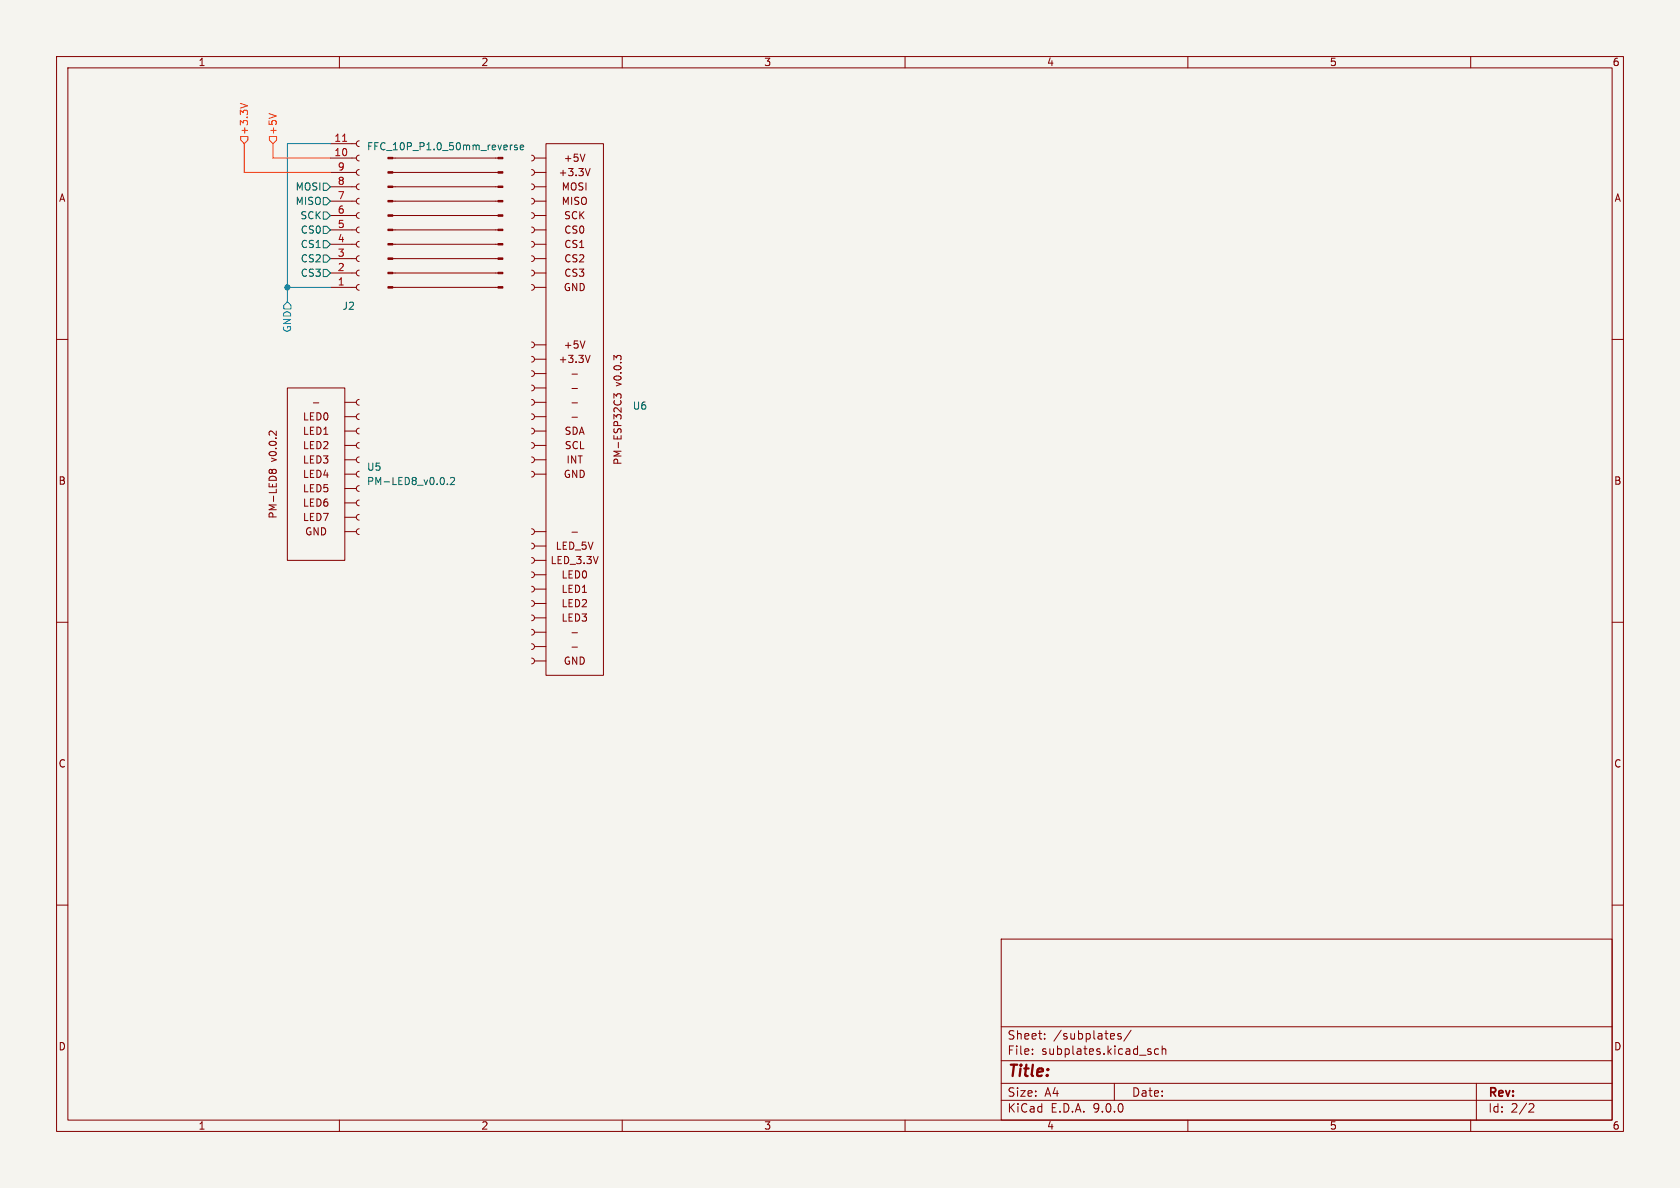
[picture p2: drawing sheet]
<svg xmlns="http://www.w3.org/2000/svg" width="297mm" height="210mm" viewBox="0 0 297 210" stroke-linecap="round" stroke-linejoin="round" font-family="sans-serif">
<path d="M0 0h297v210h-297z" fill="#f5f4ef" stroke="#f5f4ef" stroke-width=".18"/>
<g fill="none" stroke="#840000" stroke-width=".18">
<path d="M10 10h277v190h-277zM12 12h273v186h-273zM60 10v2M110 10v2M160 10v2M210 10v2M260 10v2M58.4 27.9h4.6M58.4 30.5h4.6M58.4 33h4.6M58.4 35.6h4.6M58.4 38.1h4.6"/>
<path d="M58.4 25.4h4.6M63.5 37.6l-.4 .1-.1 .4 .1 .4 .4 .1M63.5 35.1l-.4 .1-.1 .4 .1 .3 .4 .2M63.5 32.5l-.4 .2-.1 .3 .1 .4 .4 .1M63.5 30l-.4 .1-.1 .4 .1 .3 .4 .2M63.5 27.4l-.4 .2-.1 .3 .1 .4 .4 .1M63.5 24.9l-.4 .1-.1 .4 .1 .4 .4 .1M69.4 27.9h18.6M69.4 30.5h18.6M69.4 33h18.6M69.4 35.6h18.6M69.4 38.1h18.6"/>
<path d="M94 27.4l.3 .2 .2 .3-.2 .4-.3 .1M94 30l.3 .1 .2 .4-.2 .3-.3 .2M94 32.5l.3 .2 .2 .3-.2 .4-.3 .1M94 35.1l.3 .1 .2 .4-.2 .3-.3 .2M94 37.6l.3 .1 .2 .4-.2 .4-.3 .1M94.5 27.9h2M94.5 30.5h2M94.5 33h2M94.5 35.6h2M94.5 38.1h2M96.5 25.4h10.2v94h-10.2zM103.4 27.2l-.4 1.3"/>
<path d="M104.3 29.8l-.4 1.3M58.4 40.6h4.6M58.4 43.2h4.6M58.4 45.7h4.6M58.4 48.3h4.6M58.4 50.8h4.6M63.5 50.3l-.4 .1-.1 .4 .1 .4 .4 .1M63.5 47.8l-.4 .1-.1 .4 .1 .3 .4 .2M63.5 45.2l-.4 .2-.1 .3 .1 .4 .4 .1M63.5 42.7l-.4 .1-.1 .4 .1 .3 .4 .2M63.5 40.1l-.4 .2-.1 .3 .1 .4 .4 .1M69.4 40.6h18.6"/>
<path d="M69.4 43.2h18.6M69.4 45.7h18.6M69.4 48.3h18.6M69.4 50.8h18.6M94 40.1l.3 .2 .2 .3-.2 .4-.3 .1M94 42.7l.3 .1 .2 .4-.2 .3-.3 .2M94 45.2l.3 .2 .2 .3-.2 .4-.3 .1M94 47.8l.3 .1 .2 .4-.2 .3-.3 .2M94 50.3l.3 .1 .2 .4-.2 .4-.3 .1M94.5 40.6h2M94.5 43.2h2M94.5 45.7h2"/>
<path d="M94.5 48.3h2M94.5 50.8h2M10 60h2M48.8 76.2v.8l-.7-.7-.3-.1-.2 .1M50.8 68.6h10.2v30.5h-10.2zM55.4 71.2h1M61 71.1h2M61 73.7h2M61 76.2h2M61 78.7h2M63.5 70.6l-.4 .2-.1 .3 .1 .4 .4 .1M63.5 73.2l-.4 .1-.1 .4 .1 .3 .4 .2"/>
<path d="M63.5 75.7l-.4 .1-.1 .4 .1 .4 .4 .1M63.5 78.2l-.4 .2-.1 .3 .1 .4 .4 .1M94 60.5l.3 .1 .2 .4-.2 .3-.3 .2M94 63l.3 .1 .2 .4-.2 .4-.3 .1M94 65.5l.3 .2 .2 .3-.2 .4-.3 .1M94 68.1l.3 .1 .2 .4-.2 .3-.3 .2M94 70.6l.3 .2 .2 .3-.2 .4-.3 .1M94 73.2l.3 .1 .2 .4-.2 .3-.3 .2M94 75.7l.3 .1 .2 .4-.2 .4-.3 .1M94 78.2l.3 .2 .2 .3-.2 .4-.3 .1M94.5 71.1h2M94.5 73.7h2"/>
<path d="M94.5 76.2h2M94.5 78.7h2M94.5 61h2M94.5 63.5h2M94.5 66h2M94.5 68.6h2M101.1 71.2h1M101.1 66.1h1M101.1 68.7h1M101.1 73.8h1M103.4 60.3l-.4 1.2M104.3 62.8l-.4 1.3"/>
<path d="M108.5 70.4v-.8l.5 .4 .1-.3h.6l.1 .1-.1 .6M109 63.3l-.5-.5v.8M109.1 63l.2-.2 .4 .2M285 60h2M48.1 83.5v.1M48.1 83.2l-.2-.2h-.2l-.1 .2v.4M48.1 83.2l.3-.2h.3l.1 .2v.4M48.1 83.2v.3M48.1 83.5l.1 .1M61 81.3h2M61 83.8h2M61 86.4h2"/>
<path d="M61 88.9h2M61 91.4h2M61 94h2M63.5 80.8l-.4 .1-.1 .4 .1 .3 .4 .2M63.5 83.3l-.4 .2-.1 .3 .1 .4 .4 .1M63.5 85.9l-.4 .1-.1 .4 .1 .3 .4 .2M63.5 88.4l-.4 .1-.1 .4 .1 .4 .4 .1M63.5 90.9l-.4 .2-.1 .3 .1 .4 .4 .1M63.5 93.5l-.4 .1-.1 .4 .1 .3 .4 .2M94 80.8l.3 .1 .2 .4-.2 .3-.3 .2M94 83.3l.3 .2 .2 .3-.2 .4-.3 .1M94 93.5l.3 .1 .2 .4-.2 .3-.3 .2"/>
<path d="M94 96l.3 .2 .2 .3-.2 .4-.3 .1M94 98.6l.3 .1 .2 .4-.2 .3-.3 .2M94.5 81.3h2M94.5 83.8h2M94.5 94h2M94.5 96.5h2M94.5 99.1h2M101.1 94.1h1M10 110h2M94 101.1l.3 .1 .2 .4-.2 .4-.3 .1M94 103.6l.3 .2 .2 .3-.2 .4-.3 .1M94 106.2l.3 .1 .2 .4-.2 .3-.3 .2"/>
<path d="M94 108.7l.3 .2 .2 .3-.2 .4-.3 .1M94 111.3l.3 .1 .2 .4-.2 .3-.3 .2M94 113.8l.3 .1 .2 .4-.2 .4-.3 .1M94 116.3l.3 .2 .2 .3-.2 .4-.3 .1M94.5 101.6h2M94.5 104.1h2M94.5 106.7h2M94.5 109.2h2M94.5 111.8h2M94.5 114.3h2M94.5 116.8h2M101.1 111.9h1"/>
<path d="M101.1 114.4h1M285 110h2M10 160h2M177 166h108v32h-108zM285 160h2M60 198v2M110 198v2M160 198v2M177 194.5h108M177 191.5h108M177 187.5h108M177 181.5h108"/>
<path d="M182.5 186.3v.1M182.5 185.5v.1M184.7 183.6v.1M184.7 182.8v.1M197 191.5v3M198.2 182.8l-.4-.1-.2 .2 .1 .2 .5 .2v.3h-.6M200 182.1l-1.3 2M203.5 186v.3M204.8 185.5l-.4-.1-.3 .3v.4l.1 .2h.6M205.5 185.5l.2-.1 .3 .1 .1 .9M205.5 184.9v1.5M210 198v2"/>
<path d="M260 198v2M261 191.5v6.5M270.5 195.1l.5 .1 .2 .3-1 1.1h1"/>
</g>
<g fill="#840000" stroke="#840000" stroke-width=".18">
<path d="M68.6 27.8h.8v.3h-.8z"/>
<path d="M68.6 30.4h.8v.2h-.8z"/>
<path d="M68.6 32.9h.8v.2h-.8z"/>
<path d="M68.6 35.4h.8v.3h-.8z"/>
<path d="M68.6 38h.8v.2h-.8z"/>
<path d="M68.6 40.5h.8v.3h-.8z"/>
<path d="M68.6 43.1h.8v.2h-.8z"/>
<path d="M68.6 45.6h.8v.2h-.8z"/>
<path d="M68.6 48.1h.8v.3h-.8z"/>
<path d="M68.6 50.7h.8v.2h-.8z"/>
<path d="M88 27.8h.9v.3h-.9z"/>
<path d="M88 30.4h.9v.2h-.9z"/>
<path d="M88 32.9h.9v.2h-.9z"/>
<path d="M88 35.4h.9v.3h-.9z"/>
<path d="M88 38h.9v.2h-.9z"/>
<path d="M88 40.5h.9v.3h-.9z"/>
<path d="M88 43.1h.9v.2h-.9z"/>
<path d="M88 45.6h.9v.2h-.9z"/>
<path d="M88 48.1h.9v.3h-.9z"/>
<path d="M88 50.7h.9v.2h-.9z"/>
</g>
<path d="M90.6 25.6l-.3 .2M91.4 25.7l-.3-.1-.2 .2 .1 .2 .4 .1v.3h-.5M92 26.1l.6-.2-.1-.2-.3-.1-.2 .2v.6h.5M79.1 85.5v.2M79.6 84.5l.5-.1 .3 .4-.8 .9h.8" fill="none" stroke="#006464" stroke-width=".18"/>
<path d="M60.6 25h.7" fill="none" stroke="#a90000" stroke-width=".18"/>
<path d="M58.4 25.4h-7.6v27.9M50.2 54l.6-.7 .6 .7v.6h-1.2zM50.8 50.8h7.6" fill="none" stroke="#0079ff" stroke-width=".18"/>
<path d="M57.1 34.9h.7l.6 .7-.6 .6h-.7zM57.1 32.4h.7l.6 .6-.6 .7h-.7zM57.1 37.5h.7l.6 .6-.6 .6h-.7zM57.1 47.6h.7l.6 .7-.6 .6h-.7zM57.1 45.1h.7l.6 .6-.6 .7h-.7zM57.1 42.5h.7l.6 .7-.6 .6h-.7zM57.1 40h.7l.6 .6-.6 .7h-.7z" fill="none" stroke="#03782e" stroke-width=".18"/>
<path d="M42.5 18.3l1.3 .4M42.5 24.1h1.3v.7l-.6 .6-.7-.6zM43.2 25.4v5.1h15.2M47.6 20.1l1.2 .4M47.6 24.1h1.3v.7l-.6 .6-.7-.6zM48.3 25.4v2.5h10.1" fill="none" stroke="#ff3602" stroke-width=".18"/>
<circle cx="50.8" cy="50.8" r=".46" fill="#0079ff" stroke="#0079ff" stroke-width=".18"/>
<text font-size="2.8" fill="#840000" x="178" y="190.9">Title:</text>
<g font-size="2.1" fill="#840000">
<text x="178" y="184">Sheet:</text>
<text x="186.2" y="184">/subplates/</text>
<text x="178" y="186.7">File:</text>
<text x="184.1" y="186.7">subplates.kicad_sch</text>
<text x="178" y="196.9">KiCad</text>
<text x="178" y="194.1">Size:</text>
<text x="184.7" y="194.1">A4</text>
<text x="185.7" y="196.9">E.D.A.</text>
<text x="193.3" y="196.9">9.0.0</text>
<text x="200" y="194.1">Date:</text>
<text x="263" y="194.3">Rev:</text>
<text x="263" y="196.9">Id:</text>
<text x="267.1" y="196.9">2/2</text>
</g>
<g font-size="1.8" fill="#840000">
<text x="35" y="11.9">1</text>
<text x="85" y="11.9">2</text>
<text x="135" y="11.9">3</text>
<text x="185" y="11.9">4</text>
<text x="235" y="11.9">5</text>
<text x="285" y="11.9">6</text>
<text x="99.6" y="28.8">+5V</text>
<text x="10.3" y="35.9">A</text>
<text x="98.7" y="31.3">+3.3V</text>
<text x="99.2" y="33.9">MOSI</text>
<text x="285.3" y="35.9">A</text>
<text x="99.2" y="36.4">MISO</text>
<text x="99.6" y="39">SCK</text>
<text x="99.7" y="41.5">CS0</text>
<text x="99.7" y="44">CS1</text>
<text x="99.7" y="46.6">CS2</text>
<text x="99.6" y="51.7">GND</text>
<text x="99.7" y="49.1">CS3</text>
<text x="98.7" y="64.4">+3.3V</text>
<text x="99.6" y="61.8">+5V</text>
<text x="110.1" y="68.3" transform="rotate(-90 110.1 68.3)">v0.0.3</text>
<text x="53.5" y="74.5">LED0</text>
<text x="53.5" y="77.1">LED1</text>
<text x="99.7" y="77.1">SDA</text>
<text x="49.1" y="81.7" transform="rotate(-90 49.1 81.7)">v0.0.2</text>
<text x="53.5" y="79.6">LED2</text>
<text x="53.5" y="82.1">LED3</text>
<text x="99.7" y="79.6">SCL</text>
<text x="100" y="82.1">INT</text>
<text x="110.1" y="82.3" transform="rotate(-90 110.1 82.3)">PM-ESP32C3</text>
<text x="10.3" y="85.9">B</text>
<text x="53.5" y="84.7">LED4</text>
<text x="53.5" y="87.2">LED5</text>
<text x="53.5" y="89.8">LED6</text>
<text x="99.6" y="84.7">GND</text>
<text x="285.3" y="85.9">B</text>
<text x="49.1" y="91.8" transform="rotate(-90 49.1 91.8)">PM-LED8</text>
<text x="53.5" y="92.3">LED7</text>
<text x="53.8" y="94.8">GND</text>
<text x="97.2" y="99.9">LED_3.3V</text>
<text x="98.1" y="97.4">LED_5V</text>
<text x="99.2" y="102.5">LED0</text>
<text x="99.2" y="105">LED1</text>
<text x="99.2" y="107.5">LED2</text>
<text x="99.2" y="110.1">LED3</text>
<text x="99.6" y="117.7">GND</text>
<text x="10.3" y="135.9">C</text>
<text x="285.3" y="135.9">C</text>
<text x="10.3" y="185.9">D</text>
<text x="285.3" y="185.9">D</text>
<text x="35" y="199.9">1</text>
<text x="85" y="199.9">2</text>
<text x="135" y="199.9">3</text>
<text x="185" y="199.9">4</text>
<text x="235" y="199.9">5</text>
<text x="285" y="199.9">6</text>
</g>
<g font-size="1.8" fill="#ff3602">
<text x="44" y="23.9" transform="rotate(-90 44 23.9)">+3.3V</text>
<text x="49.1" y="23.9" transform="rotate(-90 49.1 23.9)">+5V</text>
</g>
<g font-size="1.8" fill="#a90000">
<text x="59" y="27.7">10</text>
<text x="59" y="25.1">11</text>
<text x="59.6" y="35.3">7</text>
<text x="59.6" y="32.8">8</text>
<text x="59.6" y="30.2">9</text>
<text x="59.6" y="40.4">5</text>
<text x="59.6" y="37.8">6</text>
<text x="59.6" y="45.5">3</text>
<text x="59.6" y="42.9">4</text>
<text x="59.6" y="50.5">1</text>
<text x="59.6" y="48">2</text>
</g>
<g font-size="1.8" fill="#006464">
<text x="64.8" y="26.8">FFC_10P_P1.0_50mm_reverse</text>
<text x="60.5" y="55">J2</text>
<text x="111.8" y="72.6">U6</text>
<text x="64.8" y="83.4">U5</text>
<text x="64.8" y="86">PM-LED8_v0.0.2</text>
</g>
<g font-size="1.8" fill="#03782e">
<text x="52.2" y="33.9">MOSI</text>
<text x="52.2" y="36.4">MISO</text>
<text x="53" y="39">SCK</text>
<text x="53.1" y="41.5">CS0</text>
<text x="53.1" y="46.6">CS2</text>
<text x="53.1" y="44">CS1</text>
<text x="53.1" y="49.1">CS3</text>
</g>
<text font-size="1.8" fill="#0079ff" x="51.7" y="58.9" transform="rotate(-90 51.7 58.9)">GND</text>
</svg>
